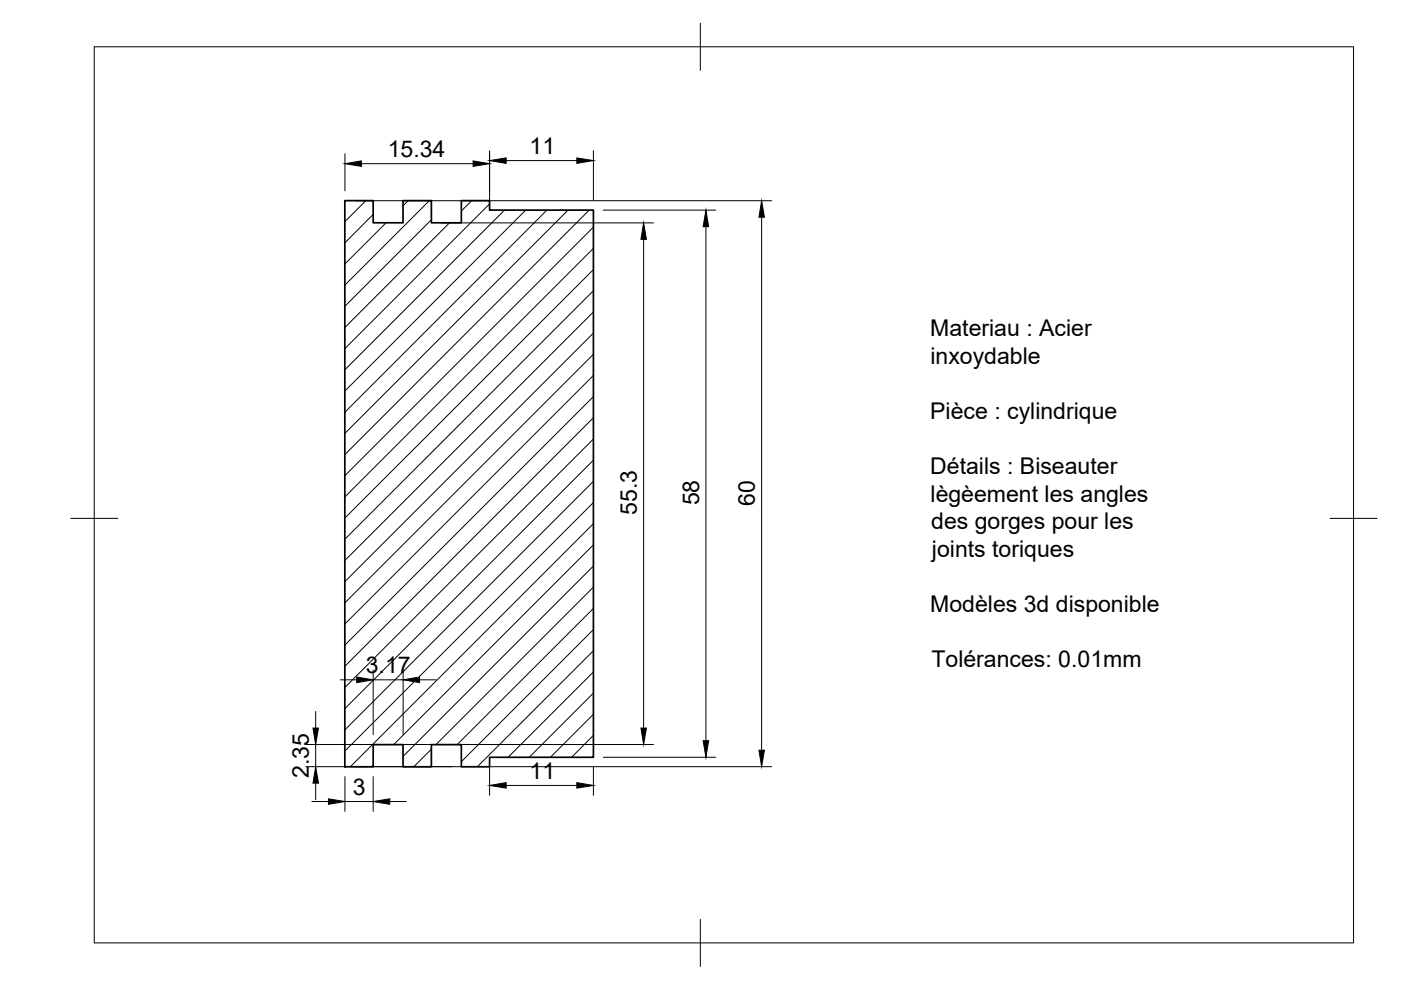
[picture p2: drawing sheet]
<svg xmlns="http://www.w3.org/2000/svg" width="297mm" height="210mm" viewBox="0 0 297 210" stroke-linecap="round" stroke-linejoin="round" font-family="sans-serif">
<!-- layer: Visible -->
<path d="M73.1 42.5h6v4.7h6.3v-4.7h6.1v4.7h6.3v-4.7h6v2h22v116.1h-22v2h-6v-4.7h-6.3v4.7h-6.1v-4.7h-6.3v4.7h-6z" fill="none" stroke="#000" stroke-width=".36"/>
<!-- layer: BORDER -->
<path d="M20 9.9h267v190h-267zM148.5 4.9v10M15 109.9h10M282 109.9h10M148.5 194.9v10" fill="none" stroke="#000" stroke-width=".21"/>
<!-- layer: Hatching -->
<g fill="none" stroke="#000" stroke-width=".21">
<path d="M77.6 42.6l-4.5 4.4M79.1 45.5l-6 6M81.8 47.3l-8.7 8.7M86.5 42.6l-1 1M91 42.6l-17.9 17.8M91.5 46.6l-18.4 18.3M95.3 47.3l-22.2 22.1M100 42.6l-2.2 2.1M103.8 43.2l-30.7 30.7M107 44.5l-33.9 33.9M111.5 44.5l-38.4 38.4M116 44.5l-42.9 42.9"/>
<path d="M120.4 44.5l-47.3 47.4M124.9 44.5l-51.8 51.9M125.8 48.2l-52.7 52.7M125.8 52.7l-52.7 52.6M125.8 57.2l-52.7 52.6M125.8 61.7l-52.7 52.6M125.8 66.1l-52.7 52.7M125.8 70.6l-52.7 52.7M125.8 75.1l-52.7 52.7M125.8 79.6l-52.7 52.7M125.8 84.1l-52.7 52.7M125.8 88.6l-52.7 52.7"/>
<path d="M125.8 93.1l-52.7 52.6M125.8 97.6l-52.7 52.6M125.8 102.1l-52.7 52.6M125.8 106.5l-52.7 52.7M125.8 111l-51.5 51.6M125.8 115.5l-42.3 42.4M125.8 120l-40.3 40.4M125.8 124.5l-33.3 33.4M125.8 129l-28.9 28.9M125.8 133.5l-28 28M125.8 138l-24.6 24.6M91.5 158.8l-3.7 3.8"/>
<path d="M125.8 142.5l-18.1 18.1M125.8 147l-13.6 13.6M125.8 151.4l-9.1 9.2M125.8 155.9l-4.6 4.7M79.1 162.2l-.3 .4M125.8 160.4l-.1 .2"/>
</g>
<!-- layer: FD_Dimensions -->
<g fill="none" stroke="#000" stroke-width=".21">
<path d="M73.1 32.6v7.9M76.6 34.7h23.7M103.8 32v10.5M107.3 34.1h15M125.8 32v10.5M75.2 42.6h88.4M93.6 47.3h45M127.9 44.5h23.9M136.5 50.8v103.6M149.7 48.1v108.9M161.5 46.1v113M64.8 157.9h73.8"/>
<path d="M66.9 150.8v3.6M66.9 157.9v4.7M72.1 144.1h3.5M79.1 142v13.8M79.1 144.1h6.4M85.5 142v13.8M89 144.1h3.5M64.8 162.6h98.8M66.1 169.9h3.5M66.9 166v3.6M73.1 164.6v7.4M73.1 169.9h6"/>
<path d="M79.1 164.6v7.4M82.6 169.9h3.5M103.8 162.7v5.9M107.3 166.5h15M125.8 162.7v5.9M127.9 160.6h23.9"/>
</g>
<g fill="#000" stroke="#000" stroke-width=".21">
<path d="M73.1 34.7l3.5-.6v1.2zM100.3 34.1l3.5 .6-3.5 .6zM103.8 34.1l3.5-.6v1.1zM122.3 33.5l3.5 .6-3.5 .5zM136.5 47.3l.6 3.5h-1.2zM149.7 44.5l.5 3.6h-1.1zM161.5 42.6l.6 3.5h-1.2zM66.4 154.4h1.1l-.6 3.5zM75.6 143.5l3.5 .6-3.5 .6zM85.5 144.1l3.5-.6v1.2zM135.9 154.4h1.2l-.6 3.5zM149.1 157h1.1l-.5 3.6z"/>
<path d="M160.9 159.1h1.2l-.6 3.5zM66.9 162.6l.6 3.4h-1.1zM69.6 169.4l3.5 .5-3.5 .6zM79.1 169.9l3.5-.5v1.1zM103.8 166.5l3.5-.6v1.2zM122.3 165.9l3.5 .6-3.5 .6z"/>
</g>
<g font-size="4.9">
<text x="82.2" y="33.2">15.34</text>
<text x="112.3" y="32.7">11</text>
<text x="197.2" y="71.3">Materiau : Acier</text>
<text x="197.3" y="77.1">inxoydable</text>
<text x="197.2" y="88.8">Pièce : cylindrique</text>
<text x="197.2" y="100.5">Détails : Biseauter</text>
<text x="148.2" y="107.2" transform="rotate(-90 148.2 107.2)">58</text>
<text x="160" y="107.3" transform="rotate(-90 160 107.3)">60</text>
<text x="197.3" y="106.3">lègèement les angles</text>
<text x="135" y="109.2" transform="rotate(-90 135 109.2)">55.3</text>
<text x="197.4" y="112.2">des gorges pour les</text>
<text x="197.6" y="118">joints toriques</text>
<text x="197.2" y="129.7">Modèles 3d disponible</text>
<text x="77.6" y="142.7">3.17</text>
<text x="197.5" y="141.4">Tolérances: 0.01mm</text>
<text x="65.5" y="164.9" transform="rotate(-90 65.5 164.9)">2.35</text>
<text x="112.3" y="165.1">11</text>
<text x="74.8" y="168.5">3</text>
</g>
</svg>
